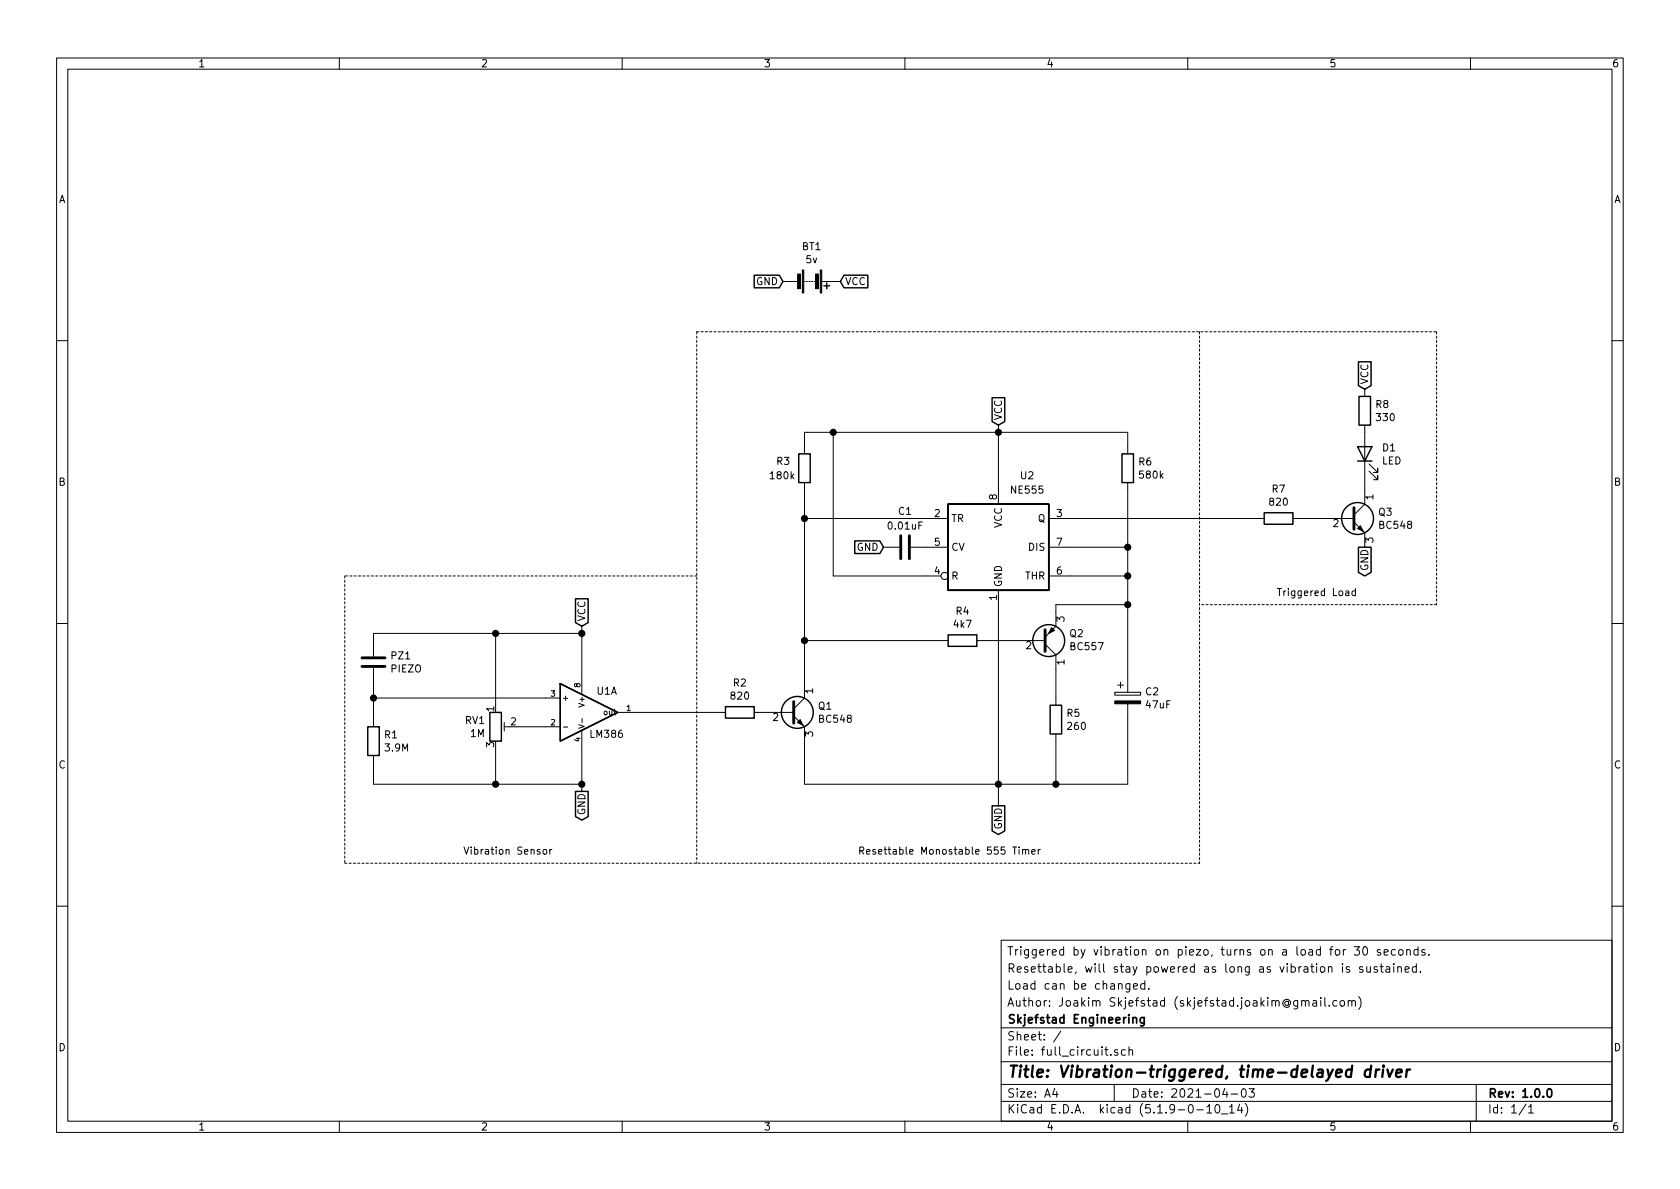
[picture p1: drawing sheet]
EESchema Schematic File Version 4
EELAYER 30 0
EELAYER END
$Descr A4 11693 8268
encoding utf-8
Sheet 1 1
Title "Vibration-triggered, time-delayed driver"
Date "2021-04-03"
Rev "1.0.0"
Comp "Skjefstad Engineering"
Comment1 "Author: Joakim Skjefstad (skjefstad.joakim@gmail.com)"
Comment2 "Load can be changed."
Comment3 "Resettable, will stay powered as long as vibration is sustained."
Comment4 "Triggered by vibration on piezo, turns on a load for 30 seconds."
$EndDescr
$Comp
L full_circuit-rescue:NE555-Timer-full_circuit-rescue U2
U 1 1
P 6950 3800
F 0 "U2" H 7150 4300 50  0000 C CNN
F 1 "NE555" H 7150 4200 50  0000 C CNN
F 2 "Package_DIP:DIP-8_W7.62mm" H 6950 3800 50  0001 C CNN
F 3 "http://www.ti.com/lit/ds/symlink/ne555.pdf" H 6950 3800 50  0001 C CNN
	1    6950 3800
	1    0    0    -1  
$EndComp
$Comp
L Device:Battery BT1
U 1 1
P 5650 1950
F 0 "BT1" V 5405 1950 50  0000 C CNN
F 1 "5v" V 5496 1950 50  0000 C CNN
F 2 "Connector_PinSocket_2.54mm:PinSocket_1x02_P2.54mm_Vertical" V 5650 2010 50  0001 C CNN
F 3 "~" V 5650 2010 50  0001 C CNN
	1    5650 1950
	0    1    1    0   
$EndComp
$Comp
L Transistor_BJT:BC548 Q3
U 1 1
P 9400 3600
F 0 "Q3" H 9591 3646 50  0000 L CNN
F 1 "BC548" H 9591 3555 50  0000 L CNN
F 2 "Package_TO_SOT_THT:TO-92_Inline" H 9600 3525 50  0001 L CIN
F 3 "http://www.fairchildsemi.com/ds/BC/BC547.pdf" H 9400 3600 50  0001 L CNN
	1    9400 3600
	1    0    0    -1  
$EndComp
Text GLabel 5450 1950 0    50   Input ~ 0
GND
Text GLabel 5850 1950 2    50   Input ~ 0
VCC
Text GLabel 6950 5600 3    50   Output ~ 0
GND
Wire Wire Line
	7850 4000 7850 3800
$Comp
L Device:R R6
U 1 1
P 7850 3250
F 0 "R6" H 7920 3296 50  0000 L CNN
F 1 "580k" H 7920 3205 50  0000 L CNN
F 2 "Resistor_THT:R_Axial_DIN0204_L3.6mm_D1.6mm_P1.90mm_Vertical" V 7780 3250 50  0001 C CNN
F 3 "~" H 7850 3250 50  0001 C CNN
	1    7850 3250
	1    0    0    -1  
$EndComp
Connection ~ 7850 4000
$Comp
L Device:C C1
U 1 1
P 6300 3800
F 0 "C1" V 6048 3800 50  0000 C CNN
F 1 "0.01uF" V 6150 3800 50  0000 C CNN
F 2 "Capacitor_THT:CP_Radial_D5.0mm_P2.50mm" H 6338 3650 50  0001 C CNN
F 3 "~" H 6300 3800 50  0001 C CNN
	1    6300 3800
	0    1    1    0   
$EndComp
$Comp
L Device:R R7
U 1 1
P 8900 3600
F 0 "R7" V 8693 3600 50  0000 C CNN
F 1 "820" V 8784 3600 50  0000 C CNN
F 2 "Resistor_THT:R_Axial_DIN0204_L3.6mm_D1.6mm_P1.90mm_Vertical" V 8830 3600 50  0001 C CNN
F 3 "~" H 8900 3600 50  0001 C CNN
	1    8900 3600
	0    1    1    0   
$EndComp
$Comp
L Device:R R8
U 1 1
P 9500 2850
F 0 "R8" H 9570 2896 50  0000 L CNN
F 1 "330" H 9570 2805 50  0000 L CNN
F 2 "Resistor_THT:R_Axial_DIN0204_L3.6mm_D1.6mm_P1.90mm_Vertical" V 9430 2850 50  0001 C CNN
F 3 "~" H 9500 2850 50  0001 C CNN
	1    9500 2850
	1    0    0    -1  
$EndComp
Connection ~ 6950 5450
Wire Wire Line
	6950 5450 6950 5600
$Comp
L Device:R R3
U 1 1
P 5600 3250
F 0 "R3" H 5400 3300 50  0000 L CNN
F 1 "180k" H 5350 3200 50  0000 L CNN
F 2 "Resistor_THT:R_Axial_DIN0204_L3.6mm_D1.6mm_P1.90mm_Vertical" V 5530 3250 50  0001 C CNN
F 3 "~" H 5600 3250 50  0001 C CNN
	1    5600 3250
	1    0    0    -1  
$EndComp
$Comp
L Device:LED D1
U 1 1
P 9500 3150
F 0 "D1" V 9539 3033 50  0000 R CNN
F 1 "LED" V 9448 3033 50  0000 R CNN
F 2 "LED_THT:LED_D5.0mm" H 9500 3150 50  0001 C CNN
F 3 "~" H 9500 3150 50  0001 C CNN
	1    9500 3150
	0    -1   -1   0   
$EndComp
$Comp
L Transistor_BJT:BC557 Q2
U 1 1
P 7250 4450
F 0 "Q2" H 7441 4404 50  0000 L CNN
F 1 "BC557" H 7441 4495 50  0000 L CNN
F 2 "Package_TO_SOT_THT:TO-92_Inline" H 7450 4375 50  0001 L CIN
F 3 "http://www.fairchildsemi.com/ds/BC/BC557.pdf" H 7250 4450 50  0001 L CNN
	1    7250 4450
	1    0    0    1   
$EndComp
Wire Wire Line
	9500 3300 9500 3400
Wire Wire Line
	9200 3600 9050 3600
Text GLabel 6150 3800 0    50   Input ~ 0
GND
$Comp
L Device:CP C2
U 1 1
P 7850 4850
F 0 "C2" H 7968 4896 50  0000 L CNN
F 1 "47uF" H 7968 4805 50  0000 L CNN
F 2 "Capacitor_THT:CP_Radial_D5.0mm_P2.50mm" H 7888 4700 50  0001 C CNN
F 3 "~" H 7850 4850 50  0001 C CNN
	1    7850 4850
	1    0    0    -1  
$EndComp
Text GLabel 9500 2700 1    50   Input ~ 0
VCC
Text GLabel 9500 3800 3    50   Output ~ 0
GND
Wire Wire Line
	7850 3400 7850 3800
Connection ~ 7850 3800
Wire Wire Line
	7850 3000 7850 3100
Wire Wire Line
	6950 3400 6950 3000
Connection ~ 6950 3000
Wire Wire Line
	6950 3000 7850 3000
Text GLabel 6950 2950 1    50   Input ~ 0
VCC
Wire Wire Line
	6950 2950 6950 3000
Wire Wire Line
	5800 3000 5800 4000
Wire Wire Line
	6950 3000 5800 3000
Wire Wire Line
	6450 4000 5800 4000
Wire Wire Line
	5600 3600 6450 3600
Wire Wire Line
	5800 3000 5600 3000
Wire Wire Line
	5600 3000 5600 3100
Connection ~ 5800 3000
Wire Wire Line
	5600 3400 5600 3600
Connection ~ 5600 3600
Wire Wire Line
	6950 5450 7350 5450
Connection ~ 7350 5450
Wire Wire Line
	7350 5450 7850 5450
$Comp
L Device:R R5
U 1 1
P 7350 5000
F 0 "R5" H 7420 5046 50  0000 L CNN
F 1 "260" H 7420 4955 50  0000 L CNN
F 2 "Resistor_THT:R_Axial_DIN0204_L3.6mm_D1.6mm_P1.90mm_Vertical" V 7280 5000 50  0001 C CNN
F 3 "~" H 7350 5000 50  0001 C CNN
	1    7350 5000
	1    0    0    -1  
$EndComp
Wire Wire Line
	5600 3600 5600 4450
$Comp
L Device:R R4
U 1 1
P 6700 4450
F 0 "R4" V 6493 4450 50  0000 C CNN
F 1 "4k7" V 6584 4450 50  0000 C CNN
F 2 "Resistor_THT:R_Axial_DIN0204_L3.6mm_D1.6mm_P1.90mm_Vertical" V 6630 4450 50  0001 C CNN
F 3 "~" H 6700 4450 50  0001 C CNN
	1    6700 4450
	0    1    1    0   
$EndComp
Wire Wire Line
	6550 4450 5600 4450
Connection ~ 5600 4450
Wire Wire Line
	5600 4450 5600 4750
$Comp
L Device:R R2
U 1 1
P 5150 4950
F 0 "R2" V 4943 4950 50  0000 C CNN
F 1 "820" V 5034 4950 50  0000 C CNN
F 2 "Resistor_THT:R_Axial_DIN0204_L3.6mm_D1.6mm_P1.90mm_Vertical" V 5080 4950 50  0001 C CNN
F 3 "~" H 5150 4950 50  0001 C CNN
	1    5150 4950
	0    1    1    0   
$EndComp
$Comp
L Transistor_BJT:BC548 Q1
U 1 1
P 5500 4950
F 0 "Q1" H 5691 4996 50  0000 L CNN
F 1 "BC548" H 5691 4905 50  0000 L CNN
F 2 "Package_TO_SOT_THT:TO-92_Inline" H 5700 4875 50  0001 L CIN
F 3 "http://www.fairchildsemi.com/ds/BC/BC547.pdf" H 5500 4950 50  0001 L CNN
	1    5500 4950
	1    0    0    -1  
$EndComp
Wire Wire Line
	4050 4400 4050 4700
Wire Wire Line
	7350 5150 7350 5450
Wire Wire Line
	7850 5000 7850 5450
Wire Wire Line
	6950 4200 6950 5450
Wire Wire Line
	6950 5450 5600 5450
Wire Wire Line
	4050 5450 4050 5200
Wire Wire Line
	5600 5150 5600 5450
$Comp
L Device:R_POT_TRIM RV1
U 1 1
P 3450 5050
F 0 "RV1" H 3380 5096 50  0000 R CNN
F 1 "1M" H 3380 5005 50  0000 R CNN
F 2 "Potentiometer_THT:Potentiometer_ACP_CA6-H2,5_Horizontal" H 3450 5050 50  0001 C CNN
F 3 "~" H 3450 5050 50  0001 C CNN
	1    3450 5050
	1    0    0    -1  
$EndComp
Wire Wire Line
	3600 5050 3800 5050
$Comp
L Device:C PZ1
U 1 1
P 2600 4600
F 0 "PZ1" H 2715 4646 50  0000 L CNN
F 1 "PIEZO" H 2715 4555 50  0000 L CNN
F 2 "Connector_PinSocket_2.54mm:PinSocket_1x02_P2.54mm_Vertical" H 2638 4450 50  0001 C CNN
F 3 "~" H 2600 4600 50  0001 C CNN
	1    2600 4600
	1    0    0    -1  
$EndComp
Wire Wire Line
	4050 4400 3450 4400
Wire Wire Line
	2600 4400 2600 4450
Wire Wire Line
	2600 4750 2600 4850
Wire Wire Line
	2600 4850 3800 4850
$Comp
L Device:R R1
U 1 1
P 2600 5150
F 0 "R1" H 2670 5196 50  0000 L CNN
F 1 "3.9M" H 2670 5105 50  0000 L CNN
F 2 "Resistor_THT:R_Axial_DIN0204_L3.6mm_D1.6mm_P1.90mm_Vertical" V 2530 5150 50  0001 C CNN
F 3 "~" H 2600 5150 50  0001 C CNN
	1    2600 5150
	1    0    0    -1  
$EndComp
Wire Wire Line
	4050 5450 3450 5450
Wire Wire Line
	2600 5450 2600 5300
Wire Wire Line
	3450 5200 3450 5450
Connection ~ 3450 5450
Wire Wire Line
	3450 5450 2600 5450
Wire Wire Line
	3450 4900 3450 4400
Connection ~ 3450 4400
Wire Wire Line
	3450 4400 2600 4400
Wire Wire Line
	2600 4850 2600 5000
Connection ~ 2600 4850
Text GLabel 4050 4350 1    50   Input ~ 0
VCC
Text GLabel 4050 5500 3    50   Output ~ 0
GND
Wire Wire Line
	4050 5450 4050 5500
Connection ~ 4050 5450
Wire Wire Line
	4050 4400 4050 4350
Connection ~ 4050 4400
Wire Wire Line
	7350 4650 7350 4850
Wire Wire Line
	7850 4000 7850 4200
Wire Wire Line
	7450 4000 7850 4000
Wire Wire Line
	7450 3800 7850 3800
Wire Wire Line
	6850 4450 7050 4450
Wire Wire Line
	7350 4250 7350 4200
Wire Wire Line
	7350 4200 7850 4200
Connection ~ 7850 4200
Wire Wire Line
	7850 4200 7850 4700
Wire Wire Line
	7450 3600 8750 3600
Wire Notes Line
	2400 4000 2400 6000
Wire Notes Line
	4850 4000 2400 4000
Wire Notes Line
	2400 6000 8350 6000
Wire Notes Line
	8350 2300 8350 6000
Wire Notes Line
	4850 2300 4850 6000
Wire Notes Line
	10000 2300 10000 4200
Wire Notes Line
	10000 4200 8350 4200
Wire Notes Line
	4850 2300 10000 2300
Text Notes 3850 5950 2    50   ~ 0
Vibration Sensor
Text Notes 7250 5950 2    50   ~ 0
Resettable Monostable 555 Timer
Text Notes 9450 4150 2    50   ~ 0
Triggered Load
$Comp
L full_circuit-rescue:LM386-Joakim_Kicad-full_circuit-rescue U1
U 1 1
P 4050 4950
F 0 "U1" H 4150 5100 50  0000 L CNN
F 1 "LM386" H 4100 4800 50  0000 L CNN
F 2 "Package_SO:MSOP-8-1EP_3x3mm_P0.65mm_EP1.68x1.88mm" H 4350 5100 50  0001 C CNN
F 3 "" H 4350 5100 50  0001 C CNN
	1    4050 4950
	1    0    0    -1  
$EndComp
Wire Wire Line
	5000 4950 4450 4950
$EndSCHEMATC
